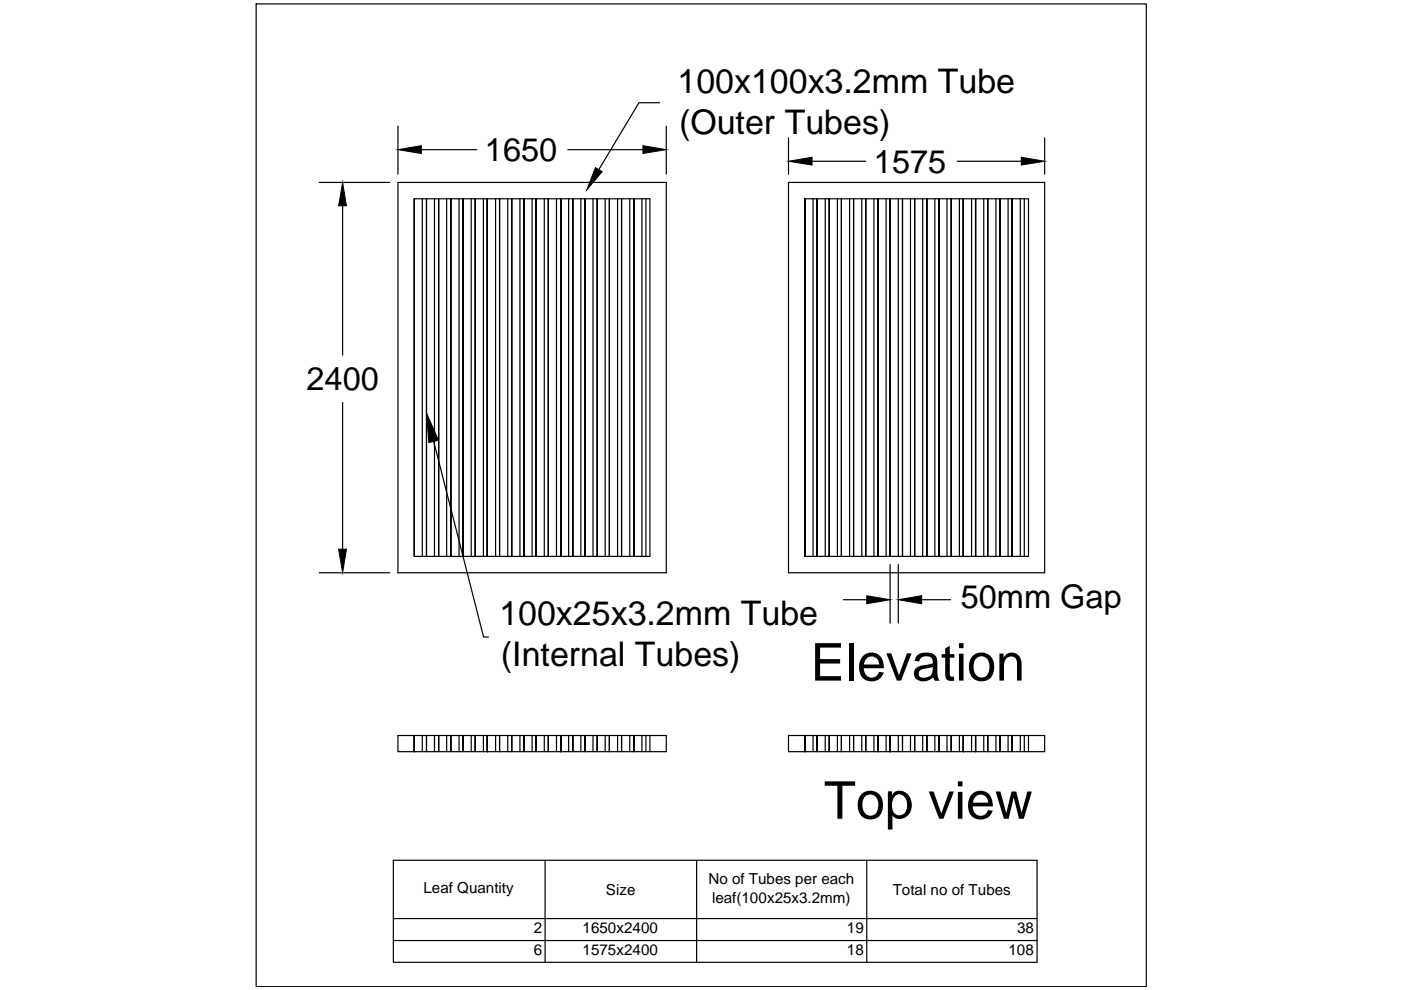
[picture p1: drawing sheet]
<svg xmlns="http://www.w3.org/2000/svg" width="297mm" height="210mm" viewBox="0 0 297 210" stroke-linecap="round" stroke-linejoin="round" font-family="sans-serif">
<!-- layer: 0 -->
<g fill="none" stroke="#000" stroke-width=".25">
<path d="M54.3 .8h188.7v208.4h-188.7zM67.7 38.7h14.9M84.4 26.7v10.2M84.4 38.7h56.9v82.7h-56.9zM89.3 31.7h11.8M120.4 31.7h15.9M139.9 21.8h-4.4l-8.5 14.2M141.3 26.7v10.2M167.2 38.7h54.3v82.7h-54.3zM167.2 29.2v7.7M172.2 34.2h11.4M202.9 34.2h13.6"/>
<path d="M221.5 29.2v7.7M72.6 43.6v31.7M87.8 42.1v75.9v-75.9M87.8 42.1h50v75.9h-50zM89.5 42.1v75.9M90.4 42.1v75.9v-75.9M92.1 42.1v75.9M93 42.1v75.9v-75.9M94.7 42.1v75.9M95.6 42.1v75.9v-75.9M97.3 42.1v75.9M98.2 42.1v75.9v-75.9"/>
<path d="M99.9 42.1v75.9M100.8 42.1v75.9v-75.9M102.5 42.1v75.9M103.3 42.1v75.9zM105.1 42.1v75.9M105.9 42.1v75.9v-75.9M107.7 42.1v75.9M108.5 42.1v75.9v-75.9M110.2 42.1v75.9M111.1 42.1v75.9v-75.9M112.8 42.1v75.9M113.7 42.1v75.9v-75.9"/>
<path d="M115.4 42.1v75.9M116.2 42.1v75.9v-75.9M118 42.1v75.9M118.9 42.1v75.9zM120.6 42.1v75.9M121.5 42.1v75.9v-75.9M123.1 42.1v75.9M124 42.1v75.9v-75.9M125.7 42.1v75.9M126.6 42.1v75.9v-75.9M128.3 42.1v75.9M129.2 42.1v75.9v-75.9"/>
<path d="M130.9 42.1v75.9M131.8 42.1v75.9v-75.9M133.5 42.1v75.9M134.4 42.1v75.9M136.1 42.1v75.9M136.9 42.1v75.9M170.6 42.1v75.9zM170.6 42.1h47.5v75.9h-47.5M172.4 42.1v75.9M173.2 42.1v75.9v-75.9M175 42.1v75.9M175.8 42.1v75.9v-75.9"/>
<path d="M177.5 42.1v75.9M178.4 42.1v75.9v-75.9M180.1 42.1v75.9M181 42.1v75.9v-75.9M182.7 42.1v75.9M183.6 42.1v75.9v-75.9M185.3 42.1v75.9M186.1 42.1v75.9zM187.9 42.1v75.9M188.7 42.1v75.9M190.5 42.1v75.9M191.3 42.1v75.9v-75.9"/>
<path d="M193 42.1v75.9M193.9 42.1v75.9v-75.9M195.6 42.1v75.9M196.5 42.1v75.9v-75.9M198.2 42.1v75.9M199.1 42.1v75.9v-75.9M200.8 42.1v75.9M201.7 42.1v75.9v-75.9M203.4 42.1v75.9M204.3 42.1v75.9zM206 42.1v75.9M206.8 42.1v75.9"/>
<path d="M208.6 42.1v75.9M209.4 42.1v75.9v-75.9M211.2 42.1v75.9M212 42.1v75.9v-75.9M213.7 42.1v75.9M214.6 42.1v75.9v-75.9M216.3 42.1v75.9M217.2 42.1v75.9M72.6 85.3v31.1M91.9 93.6l10.6 41.5h1M188.7 119.7v12.4M190.5 119.7v12.4"/>
<path d="M67.7 121.4h14.9M178.8 127.2h5M195.4 127.2h6.1M84.4 155.9h56.9v3.5h-56.9zM87.8 155.9v3.5zM89.5 155.9v3.5M90.4 155.9v3.5v-3.5M92.1 155.9v3.5M93 155.9v3.5v-3.5M94.7 155.9v3.5M95.6 155.9v3.5v-3.5M97.3 155.9v3.5"/>
<path d="M98.2 155.9v3.5v-3.5M99.9 155.9v3.5M100.8 155.9v3.5v-3.5M102.5 155.9v3.5M103.3 155.9v3.5zM105.1 155.9v3.5M105.9 155.9v3.5v-3.5M107.7 155.9v3.5M108.5 155.9v3.5v-3.5M110.2 155.9v3.5M111.1 155.9v3.5v-3.5M112.8 155.9v3.5"/>
<path d="M113.7 155.9v3.5v-3.5M115.4 155.9v3.5M116.2 155.9v3.5v-3.5M118 155.9v3.5M118.9 155.9v3.5zM120.6 155.9v3.5M121.5 155.9v3.5v-3.5M123.1 155.9v3.5M124 155.9v3.5v-3.5M125.7 155.9v3.5M126.6 155.9v3.5v-3.5M128.3 155.9v3.5"/>
<path d="M129.2 155.9v3.5v-3.5M130.9 155.9v3.5M131.8 155.9v3.5v-3.5M133.5 155.9v3.5M134.4 155.9v3.5M136.1 155.9v3.5M136.9 155.9v3.5M137.8 155.9v3.5M167.2 155.9h54.3v3.5h-54.3zM170.6 155.9v3.5zM170.6 155.9v3.5M172.4 155.9v3.5"/>
<path d="M173.2 155.9v3.5v-3.5M175 155.9v3.5M175.8 155.9v3.5v-3.5M177.5 155.9v3.5M178.4 155.9v3.5v-3.5M180.1 155.9v3.5M181 155.9v3.5v-3.5M182.7 155.9v3.5M183.6 155.9v3.5v-3.5M185.3 155.9v3.5M186.1 155.9v3.5zM187.9 155.9v3.5"/>
<path d="M188.7 155.9v3.5M190.5 155.9v3.5M191.3 155.9v3.5v-3.5M193 155.9v3.5M193.9 155.9v3.5v-3.5M195.6 155.9v3.5M196.5 155.9v3.5v-3.5M198.2 155.9v3.5M199.1 155.9v3.5v-3.5M200.8 155.9v3.5M201.7 155.9v3.5v-3.5M203.4 155.9v3.5"/>
<path d="M204.3 155.9v3.5zM206 155.9v3.5M206.8 155.9v3.5M208.6 155.9v3.5M209.4 155.9v3.5v-3.5M211.2 155.9v3.5M212 155.9v3.5v-3.5M213.7 155.9v3.5M214.6 155.9v3.5v-3.5M216.3 155.9v3.5M217.2 155.9v3.5M218.1 155.9v3.5"/>
<path d="M83.4 182.4h136.5v21.6h-136.5zM83.4 194.8h136.5M83.4 199.4h136.5M115.6 182.4v21.6M147.7 182.4v21.6M183.8 182.4v21.6"/>
</g>
<path d="M84.4 31.7l4.9-.8v1.6zM126.2 35.5l1.5 .9-3.3 3.8zM136.3 30.9l5 .8-5 .8zM167.2 34.2l5-.9v1.7zM216.5 33.3l5 .9-5 .8zM72.6 38.7l.8 4.9h-1.6zM90.4 87.6l2.6 5.7-2.1 .5zM71.8 116.4h1.6l-.8 5zM183.8 126.3l4.9 .9-4.9 .8zM190.5 127.2l4.9-.9v1.7z" fill="#000" stroke="#000" stroke-width=".21"/>
<g font-size="11">
<text x="171.9" y="144.3">Elevation</text>
<text x="174.7" y="173.6">Top view</text>
</g>
<g font-size="7.2">
<text x="143.6" y="19.7">100x100x3.2mm Tube</text>
<text x="144" y="28.4">(Outer Tubes)</text>
<text x="105.9" y="132.5">100x25x3.2mm Tube</text>
<text x="106.2" y="141.2">(Internal Tubes)</text>
</g>
<g font-size="6.9">
<text x="102.8" y="34.1">1650</text>
<text x="185.3" y="36.6">1575</text>
<text x="65" y="82.7">2400</text>
<text x="203.7" y="128.9">50mm Gap</text>
</g>
<g font-size="3.2">
<text x="89.8" y="189.4">Leaf Quantity</text>
<text x="128.5" y="189.8">Size</text>
<text x="150.2" y="187.5">No of Tubes per each</text>
<text x="151" y="191.4">leaf(100x25x3.2mm)</text>
<text x="189.3" y="189.8">Total no of Tubes</text>
<text x="113.2" y="197.9">2</text>
<text x="123.5" y="197.9">1650x2400</text>
<text x="179.6" y="197.9">19</text>
<text x="215.6" y="197.9">38</text>
<text x="113.2" y="202.5">6</text>
<text x="123.5" y="202.5">1575x2400</text>
<text x="179.6" y="202.5">18</text>
<text x="213.8" y="202.5">108</text>
</g>
</svg>
